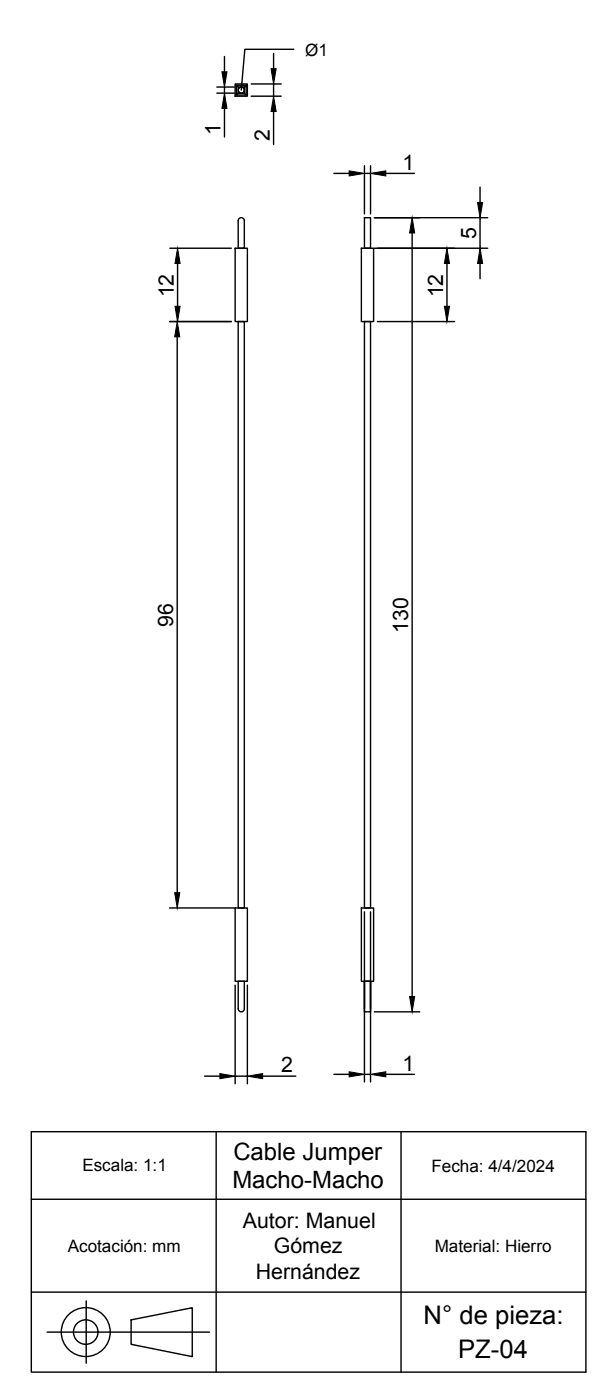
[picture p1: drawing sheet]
<svg xmlns="http://www.w3.org/2000/svg" width="110mm" height="252mm" viewBox="0 0 110 252" stroke-linecap="round" stroke-linejoin="round" font-family="sans-serif">
<!-- layer: 0 -->
<g fill="none" stroke="#000" stroke-width=".25">
<path d="M39.1 15.7h3.1M39.1 16.8h3.1M40.4 10.2v2.7M40.4 15.7v1.1M40.4 19.6v5.1M42.4 15.1h2.2v2.2h-2.2zM42.6 15.4l.3 .3M42.9 15.7h1.1v1.1h-1.1zM42.9 16.8l-.3 .3M43 16.6l.1 .1M43.1 15.8l-.1 .1M43.8 15.8l.1 .1"/>
<path d="M43.9 16.6l-.1 .1M44 16.8l.3 .3M44.3 15.4v1.7h-1.7v-1.7h1.7l-.3 .3M45.2 15.1h5.4M45.2 17.3h5.4M49.3 9.6v2.8M49.3 15.1v2.2M52.9 8.9h-8.8l-.6 7.3M44 39.8a.56 .56 0 0 0-.5-.6 .56 .56 0 0 0-.6 .6v5h1.1v-5M49.3 20.1v6M60.1 31.3h2.8M65.6 39.3h1.1v5.5h-1.1z"/>
<path d="M65.6 29.9v8.7M65.6 31.3h1.1M66.7 29.9v8.7M67.4 39.3h20.4M69.5 31.3h5.1M86.5 33.7v2.8M86.5 39.3v5.5M30.5 58h11.2M30.6 44.8h11.1M32 47.5v7.7M42.4 44.8h2.2v13.2h-2.2zM42.9 58h1.1v105.7h-1.1z"/>
<path d="M65.1 44.8h2.2v13.2h-2.2zM65.6 58h1.1v105.7h-1.1zM67.4 44.8h20.4M68 58h13.9M74.2 42v137.7M80.5 47.5v7.7M86.5 47.5v2.8M31.9 60.7v100.2M30.5 163.7h11.7M42.4 163.7h2.2v13.2h-2.2zM42.4 177.6v17.8M44.6 177.6v17.8"/>
<path d="M65.1 163.7h2.2v13.2h-2.2zM65.6 176.9h1.1v5.5h-1.1zM65.6 164.4v30.7M66.7 164.4v30.7M36.8 194h2.8M42.4 194h2.2M44 181.9a.56 .56 0 0 1-.5 .5 .56 .56 0 0 1-.6-.5v-5h1.1v5M47.3 194h6M60.1 193.7h2.8M65.6 181.9v-5h1.1v5M65.6 193.7h1.1M67.4 182.4h8.2"/>
<path d="M69.5 193.7h5.1M5.6 204h99.9v43.4h-99.9zM5.6 216.2h99.9M38.9 204v43.4M72.2 204v43.4M5.6 233h99.9M15.5 234.5v11.3M23.6 238l11-2.2v8.8l-11-2.2zM8.5 240.2h29.2"/>
<circle cx="43.5" cy="16.2" r=".56"/>
<circle cx="15.4" cy="240.2" r="4.4"/>
<circle cx="15.4" cy="240.2" r="2.21"/>
</g>
<g fill="#000" stroke="#000" stroke-width=".18">
<path d="M40 12.9h.9l-.5 2.8zM40.4 16.8l.5 2.8h-.9zM48.8 12.4h.9l-.4 2.7zM49.3 17.3l.4 2.8h-.9zM62.9 30.8l2.7 .5-2.7 .4zM66.7 31.3l2.8-.5v.9zM86 36.5h.9l-.4 2.8zM32 44.8l.4 2.7h-.9zM31.5 55.2h.9l-.4 2.8zM74.2 39.3l.5 2.7h-.9zM80.5 44.8l.5 2.7h-1zM80 55.2h1l-.5 2.8z"/>
<path d="M86.5 44.8l.4 2.7h-.9zM31.9 58l.5 2.7h-.9zM31.5 160.9h.9l-.5 2.8zM73.8 179.7h.9l-.5 2.7zM39.6 193.6l2.8 .4-2.8 .5zM44.6 194l2.7-.4v.9zM62.9 193.2l2.7 .5-2.7 .4zM66.7 193.7l2.8-.5v.9z"/>
</g>
<g font-size="4.6">
<text x="76.3" y="238.8">N° de pieza:</text>
<text x="82.5" y="244.8">PZ-04</text>
</g>
<g font-size="4.3">
<text x="42" y="209.1">Cable Jumper</text>
<text x="41.9" y="214.2">Macho-Macho</text>
</g>
<g font-size="3.8">
<text x="39.7" y="24.4" transform="rotate(-90 39.7 24.4)">1</text>
<text x="48.6" y="25.5" transform="rotate(-90 48.6 25.5)">2</text>
<text x="72.5" y="30.6">1</text>
<text x="85.7" y="43.1" transform="rotate(-90 85.7 43.1)">5</text>
<text x="31.3" y="53.6" transform="rotate(-90 31.3 53.6)">12</text>
<text x="79.8" y="53.6" transform="rotate(-90 79.8 53.6)">12</text>
<text x="31.2" y="113" transform="rotate(-90 31.2 113)">96</text>
<text x="73.5" y="114.2" transform="rotate(-90 73.5 114.2)">130</text>
<text x="50.6" y="193.3">2</text>
<text x="72.5" y="193">1</text>
<text x="43.7" y="221.3">Autor: Manuel</text>
<text x="49.3" y="226">Gómez</text>
<text x="46.1" y="230.6">Hernández</text>
</g>
<g font-size="3.1">
<text x="55" y="10">Ø1</text>
<text x="14.8" y="211.2">Escala: 1:1</text>
<text x="77.7" y="211.2">Fecha: 4/4/2024</text>
<text x="12.2" y="225.7">Acotación: mm</text>
<text x="78.3" y="225.7">Material: Hierro</text>
</g>
</svg>
